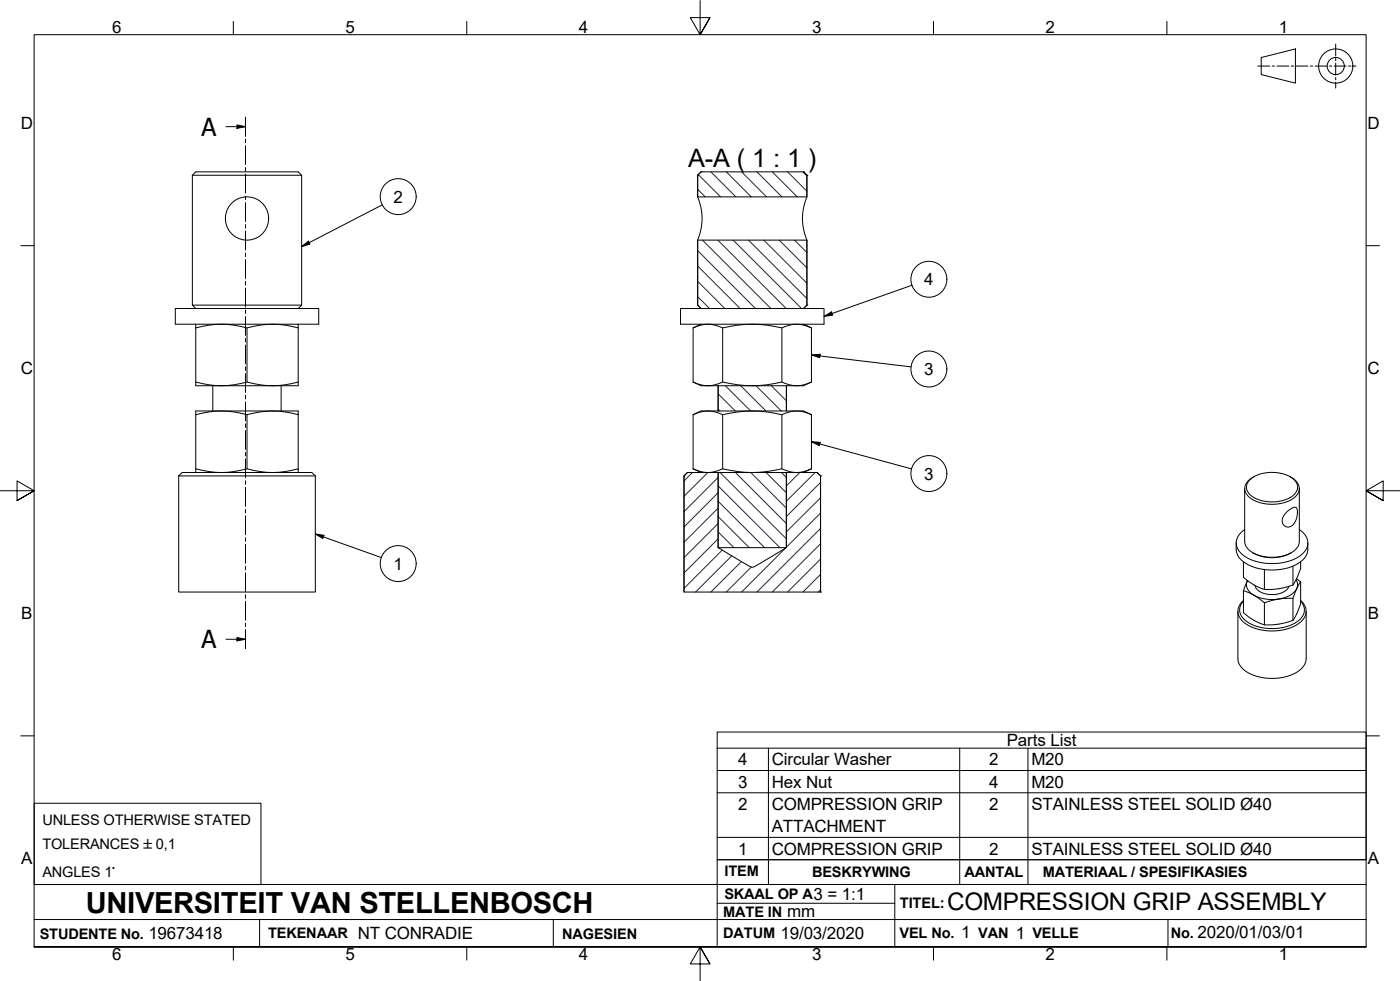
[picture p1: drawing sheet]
<svg xmlns="http://www.w3.org/2000/svg" width="410mm" height="287mm" viewBox="0 0 410 287" stroke-linecap="round" stroke-linejoin="round" font-family="sans-serif">
<!-- layer: Hatch -->
<g fill="none" stroke="#1e1e47" stroke-width=".29">
<path d="M204.3 55.4l2.2 2.2M204.5 51.1l6.5 6.5M208.2 50.3l7.3 7.3M212.7 50.3l7.3 7.3M217.1 50.3l7.4 7.3M221.6 50.3l7.3 7.3M226.1 50.3l7.3 7.3M230.6 50.3l5.7 5.7M235.1 50.3l1.2 1.2M204.3 77.9l12.4 12.4M204.3 73.4l16.9 16.9M205.7 70.3l20 20"/>
<path d="M210.2 70.3l20 20M214.7 70.3l20 20M219.2 70.3l17.1 17.1M223.6 70.3l12.7 12.6M228.2 70.3l8.1 8.1M232.6 70.3l3.7 3.6M204.3 86.8l3.5 3.5M204.3 82.4l7.9 7.9M210.3 119.8l.5 .5M210.3 115.3l5 5M212.4 112.9l7.4 7.4M216.9 112.9l7.4 7.4"/>
<path d="M221.4 112.9l7.4 7.4M225.9 112.9l4.4 4.4M202.8 138.3l-2.5 2.5M207.2 138.3l-6.9 7M210.3 139.8l-10 10M210.8 138.3l19.5 19.4M215.3 138.3l15 14.9M219.8 138.3l10.5 10.5M224.3 138.3l6 5.9M228.8 138.3l1.5 1.5M234.2 138.3l-3.9 3.9M238.7 138.3l-8.4 8.4"/>
<path d="M210.3 157.7l-10 10M210.3 153.2l-10 10M210.3 148.7l-10 10M210.3 144.2l-10 10.1M210.3 155.7l4.6 4.6M210.3 151.2l9.1 9.1M210.3 146.7l13.6 13.6M210.3 142.2l18.1 18.1M240.3 159.2l-14.2 14.1M240.3 154.7l-18.7 18.6M240.3 150.2l-10 10M240.3 145.7l-10 10"/>
<path d="M240.3 141.2l-10 10M210.3 160.2l.1 .1M211.5 161l-11.2 11.2M214.3 162.7l-10.6 10.6M217.1 164.4l-8.9 8.9M220 166l-7.3 7.3M230 160.5l-12.9 12.8M240.3 172.6l-.7 .7M240.3 168.1l-5.2 5.2M240.3 163.7l-9.7 9.6"/>
</g>
<!-- layer: Visible Edges(ISO) -->
<g fill="none" stroke="#000" stroke-width=".29">
<path d="M56.3 51.3h32M56.3 51.3l1-1h30l1 1M56.3 51.3v38M88.3 51.3v38M204.3 51.3h.1M204.3 51.3v6.3a15.9 15.9 0 0 1 0 12.7v19M205.3 50.3h30l1 1v6.3h-32v-6.3zM205.3 50.3h.1M205.3 50.3l-1 1M235.3 50.3h.1M235.3 50.3l1 1M236.3 51.3h.1"/>
<path d="M236.3 51.3v6.3a15.9 15.9 0 0 0 0 12.7v19M51.3 90.3h42v4.6h-42zM56.3 89.3h32M56.3 89.3l1 1M57.3 94.9v18h30v-18M57.3 96a26.6 26.6 0 0 1 15 0 26.5 26.5 0 0 1 15 0M72.3 96v15.8M88.3 89.3l-1 1M199.3 90.3h42v4.6h-42zM202.9 96a9.2 9.2 0 0 1 8.7 0 35.3 35.3 0 0 1 17.3 0 9.2 9.2 0 0 1 8.7 0M202.9 96v15.8M204.3 89.3v-19h32v19l-1 1 1-1"/>
<path d="M204.3 89.3l1 1M205.3 94.9l-2.4 1.1M211.6 96v15.8M228.9 96v15.8M235.3 94.9l2.3 1.1M236.3 89.3h.1M237.6 96v15.8M57.3 111.8a26.6 26.6 0 0 0 15 0 26.5 26.5 0 0 0 15 0M62.3 112.9v7.4M82.3 112.9v7.4M202.9 111.8l2.4 1.1h30l2.3-1.1M202.9 111.8a9.2 9.2 0 0 0 8.7 0 35.3 35.3 0 0 0 17.3 0 9.2 9.2 0 0 0 8.7 0"/>
<path d="M210.3 112.9v7.4M230.3 112.9v7.4M52.3 139.3l1-1h38l1 1M52.3 139.3v34h40v-34M52.3 139.3h40M57.3 138.3v-18h30v18M57.3 121.4a26.6 26.6 0 0 1 15 0 26.5 26.5 0 0 1 15 0M57.3 137.2a26.6 26.6 0 0 0 15 0 26.5 26.5 0 0 0 15 0M72.3 121.4v15.8M200.3 139.3h.1M200.3 139.3v34M201.3 138.3h.1"/>
<path d="M201.3 138.3l-1 1M202.9 121.4l2.4-1.1h30l2.3 1.1M202.9 121.4a9.2 9.2 0 0 1 8.7 0 35.3 35.3 0 0 1 17.3 0 9.2 9.2 0 0 1 8.7 0M202.9 137.2a9.2 9.2 0 0 0 8.7 0 35.3 35.3 0 0 0 17.3 0 9.2 9.2 0 0 0 8.7 0M202.9 137.2l2.4 1.1M202.9 121.4v15.8M205.3 138.3h30M205.3 138.3h-4l-1 1v34h40v-34l-1-1h-4M210.3 138.3v22h20v-22v22l-8 4.8a2.62 2.62 0 0 1-2.8 .7l-9.2-5.5zM211.6 121.4v15.8M228.9 121.4v15.8M237.6 137.2l-2.3 1.1"/>
<path d="M237.6 121.4v15.8M239.3 138.3l1 1M240.3 139.3h.1M240.3 139.3v34M367.2 139.5a3.5 3.5 0 0 0-1.9 5.6 11.5 11.5 0 0 0 11.9 1.6 4.2 4.2 0 0 0 3.2-4.4 4.7 4.7 0 0 0-2.6-2.8M361.9 158.9a5.9 5.9 0 0 0 4.5 6.8 15.5 15.5 0 0 0 15-1.8 5.1 5.1 0 0 0 1.5-5M364.4 143v15.5a5 5 0 0 0 4.4 4.1 11.3 11.3 0 0 0 10.8-2l.8-1.3v-.8v-15.5M364.4 155a4.3 4.3 0 0 0-2.4 3.8 4.3 4.3 0 0 0 2.3 3.9 16 16 0 0 0 16.4 0 4.3 4.3 0 0 0 2.2-3.9 4.3 4.3 0 0 0-2.5-3.8M366 140.3a10.9 10.9 0 0 1 13 .2 3.1 3.1 0 0 1-1.2 5.2 11.3 11.3 0 0 1-11.6-.7 2.91 2.91 0 0 1-.2-4.7zM376.7 149.9l1.4-1.1a1.04 1.04 0 0 1 1.4-.2 1.04 1.04 0 0 1 .4 1.3 4.6 4.6 0 0 1-2.2 4.3 1.94 1.94 0 0 1-2.2-1 1.94 1.94 0 0 1 .4-2.3zM240.3 173.3h.1M362.5 178.9v13.9a6.4 6.4 0 0 0 5.4 5.1 14.7 14.7 0 0 0 13.1-2.1 4.2 4.2 0 0 0 1.5-3v-13.9"/>
<path d="M364.1 175.8a4 4 0 0 0 .5 6.7 14.7 14.7 0 0 0 16.5-.6 3.8 3.8 0 0 0-.3-6.1M364.1 175.9a3.7 3.7 0 0 0 .8 5.9 14.2 14.2 0 0 0 15.1 0 3.7 3.7 0 0 0 .8-5.9M364.1 164.5v4.5a16.8 16.8 0 0 0 6.1 3.5 21.1 21.1 0 0 0 8.4-1.2l1.4-2.6a8.4 8.4 0 0 0 .8-4.2M366.8 161.8a11.7 11.7 0 0 0 11.3 0M367.5 171.4a4.8 4.8 0 0 0 5.2 2.6 5 5 0 0 0 4.7-2.4M370.2 166.7v5.8M370.2 176.4v6.5M378.6 165.7v5.6M378.6 175.1v6.5M379.6 169.4l1.2 .9-.8 1.4-1.4 3.4a21 21 0 0 0-8.4 1.3 16.8 16.8 0 0 0-6.1-3.5l1.2-3a3.2 3.2 0 0 0 1.9 4.3 11.1 11.1 0 0 0 11.6-.7 2.78 2.78 0 0 0 .7-3.8M380.8 170.3v6.5l-1.4 3.4a3.1 3.1 0 0 1-3 2.1l-1 .2a10.2 10.2 0 0 1-8.2-.9l-3.1-2.2v-6.5"/>
<circle cx="72.3" cy="64" r="6.4"/>
</g>
<!-- layer: Section View Lines(ISO) -->
<g fill="none" stroke="#000" stroke-width=".29">
<path d="M66.2 37.1h5.7M69.4 36.6l2.5 .5-2.5 .5zM71.9 34.3v5.5M71.9 40.7v1.1M71.9 42.6v5.6M71.9 49.1v1M71.9 51v5.5M71.9 57.4v1M71.9 59.3v5.5M71.9 65.7v1.1M71.9 67.6v5.6M71.9 74.1v1"/>
<path d="M71.9 76v5.5M71.9 82.4v1.1M71.9 84.3v5.6M71.9 90.7v1.1M71.9 92.7v5.5M71.9 99.1v1M71.9 101v5.5M71.9 107.4v1.1M71.9 109.3v5.6M71.9 115.7v1.1M71.9 117.7v5.5M71.9 124.1v1"/>
<path d="M71.9 126v5.5M71.9 132.4v1.1M71.9 134.3v5.6M71.9 140.8v1M71.9 142.7v5.5M71.9 149.1v1M71.9 151v5.5M71.9 157.4v1.1M71.9 159.3v5.6M71.9 165.7v1.1M71.9 167.7v5.5M71.9 174.1v1"/>
<path d="M71.9 176v5.5M66.2 187.1h5.7M69.4 186.6l2.5 .5-2.5 .5zM71.9 182.4v1.1M71.9 184.4v5.5"/>
</g>
<g fill="#000">
<path d="M69.4 36.6l2.5 .5-2.5 .5z" fill-rule="evenodd"/>
<path d="M69.4 186.6l2.5 .5-2.5 .5z" fill-rule="evenodd"/>
</g>
<!-- layer: Symbols(ISO) -->
<g fill="none" stroke="#000" stroke-width=".29">
<path d="M112 60l-23.7 12.2M88.3 72.2l2-1.6 .5 .9zM241.3 92.6l2.2-1.3 .3 1zM267 83.5l-25.7 9.1M237.6 103.9l2.5-.2-.1 1zM237.6 103.9l29.2 3.5M237.6 129.3l2.5 .2-.2 .9zM237.6 129.3l29.3 8M92.3 156.3l2.5 .4-.3 .9zM92.3 156.3l19.4 6.9M210 219v-4.7h190v4.7M210 219v32.7h190v-32.7"/>
<path d="M210 219h190M225 219v32.7M281 219v32.7M301 219v32.7M210 225.5h190M210 232.1h190M210 245.1h190"/>
<circle cx="116.6" cy="57.6" r="5.3"/>
<circle cx="272" cy="81.7" r="5.3"/>
<circle cx="272" cy="108" r="5.3"/>
<circle cx="272" cy="138.6" r="5.3"/>
<circle cx="116.6" cy="165" r="5.3"/>
</g>
<!-- layer: Border_0 -->
<g fill="none" stroke="#000" stroke-width=".29">
<path d="M68.3 6.3v3.9M136.7 6.3v3.9M205 .2v10l-2.9-5h5.8l-2.9 5 2.9-5M273.3 6.3v3.9M341.7 6.3v3.9M6.1 71.9h3.9M400 71.9h3.9M0 143.7h10l-5-2.9v5.8l5-2.9-5 2.9M410 143.7h-10l5-2.9v5.8l-5-2.9 5 2.9M6.1 215.4h3.9M400 215.4h3.9M10 277.2v-267h390v267h-390h390"/>
<path d="M68.3 277.2v3.9M136.7 277.2v3.9M273.3 277.2v3.9M341.7 277.2v3.9M207.9 282.2l-2.9-5 2.9 5h-5.8l2.9-5v10"/>
</g>
<!-- layer: Sketch Geometry(ISO) -->
<g fill="none" stroke="#000" stroke-width=".29">
<path d="M368.3 19.3h3.5M369.3 16.8l10-2.5v10l-10-2.5zM372.5 19.3h.7M373.9 19.3h3.5M378.1 19.3h.7M379.5 19.3h3.5M383.7 19.3h.7M385.1 19.3h3.5M389.3 19.3h.7M390.7 19.3h3.4M391.1 12.9v3.5M391.1 17.1v.7"/>
<path d="M391.1 18.5v3.5M394.8 19.3h.7M396.2 19.3h.8M391.1 22.7v.7M391.1 24.1v1.7M10 235.1h66.4v23.8h-66.4zM10 258.9h390M225 251.7v7.2M262 258.9v18.3M281 251.7v7.2M301 251.7v7.2M400 251.7h-190v25.5"/>
<path d="M10 277.2h390M10 269.2h390M76 269.2v8M162 269.2v8M210 264.4h52M342 269.2v8"/>
<circle cx="391.1" cy="19.3" r="5"/>
<circle cx="391.1" cy="19.3" r="2.51"/>
</g>
<!-- layer: Symbols(ISO) -->
<g fill="#000">
<path d="M88.3 72.2l2-1.6 .5 .9z" fill-rule="evenodd"/>
<path d="M241.3 92.6l2.2-1.3 .3 1z" fill-rule="evenodd"/>
<path d="M237.6 103.9l2.5-.2-.1 1z" fill-rule="evenodd"/>
<path d="M237.6 129.3l2.5 .2-.2 .9z" fill-rule="evenodd"/>
<path d="M92.3 156.3l2.5 .4-.3 .9z" fill-rule="evenodd"/>
</g>
<text font-size="8.5" x="25.1" y="267.1">UNIVERSITEIT VAN STELLENBOSCH</text>
<text font-size="7.4" x="201.5" y="48.8">A-A ( 1 : 1 )</text>
<g font-size="7.3">
<text x="59" y="39.7">A</text>
<text x="59" y="189.8">A</text>
</g>
<text font-size="7.1" x="277.3" y="266.5">COMPRESSION GRIP ASSEMBLY</text>
<g font-size="5">
<text x="32.8" y="9.8">6</text>
<text x="101.1" y="9.8">5</text>
<text x="169.5" y="9.8">4</text>
<text x="237.8" y="9.8">3</text>
<text x="306.1" y="9.8">2</text>
<text x="374.5" y="9.8">1</text>
<text x="6.1" y="37.8">D</text>
<text x="400.4" y="37.8">D</text>
<text x="115.2" y="59.3">2</text>
<text x="270.6" y="83.5">4</text>
<text x="6.1" y="109.5">C</text>
<text x="270.6" y="109.8">3</text>
<text x="400.4" y="109.5">C</text>
<text x="270.6" y="140.4">3</text>
<text x="115.2" y="166.7">1</text>
<text x="6.2" y="181.3">B</text>
<text x="400.5" y="181.3">B</text>
<text x="294.8" y="218.4">Parts List</text>
<text x="216.1" y="224">4</text>
<text x="226" y="224.1">Circular Washer</text>
<text x="289.6" y="224">2</text>
<text x="302" y="224">M20</text>
<text x="216.1" y="230.6">3</text>
<text x="226" y="230.6">Hex Nut</text>
<text x="289.6" y="230.6">4</text>
<text x="302" y="230.6">M20</text>
<text x="216.1" y="237.1">2</text>
<text x="226" y="237.1">COMPRESSION GRIP</text>
<text x="289.6" y="237.1">2</text>
<text x="302" y="237.1">STAINLESS STEEL SOLID Ø40</text>
<text x="226" y="243.6">ATTACHMENT</text>
<text x="216.1" y="250.2">1</text>
<text x="226" y="250.2">COMPRESSION GRIP</text>
<text x="289.6" y="250.2">2</text>
<text x="302" y="250.2">STAINLESS STEEL SOLID Ø40</text>
<text x="6.2" y="253">A</text>
<text x="400.5" y="253">A</text>
<text x="238.2" y="263.3">3 = 1:1</text>
<text x="230.5" y="268.4">mm</text>
<text x="43.4" y="274.9">19673418</text>
<text x="104.8" y="274.9">NT CONRADIE</text>
<text x="228.5" y="274.8">19/03/2020</text>
<text x="281.4" y="274.7">1</text>
<text x="297.5" y="274.8">1</text>
<text x="350.6" y="274.5">2020/01/03/01</text>
<text x="32.8" y="281.1">6</text>
<text x="101.1" y="281.1">5</text>
<text x="169.5" y="281.1">4</text>
<text x="237.8" y="281.1">3</text>
<text x="306.1" y="281.1">2</text>
<text x="374.5" y="281.1">1</text>
</g>
<g font-size="4.3">
<text x="12.4" y="241.5">UNLESS OTHERWISE STATED</text>
<text x="12.4" y="248.5">TOLERANCES ±0,1</text>
<text x="12.4" y="256.6">ANGLES 1°</text>
<text x="212.2" y="256.5">ITEM</text>
<text x="237.8" y="256.7">BESKRYWING</text>
<text x="282.4" y="256.9">AANTAL</text>
<text x="305.4" y="256.9">MATERIAAL / SPESIFIKASIES</text>
<text x="212.1" y="263">SKAAL OP A</text>
<text x="211.8" y="268.4">MATE IN</text>
<text x="263.5" y="265.7">TITEL:</text>
<text x="11.6" y="274.8">STUDENTE No.</text>
<text x="78.5" y="274.6">TEKENAAR</text>
<text x="164.6" y="274.8">NAGESIEN</text>
<text x="211.8" y="274.6">DATUM</text>
<text x="263.4" y="274.5">VEL No.</text>
<text x="286.4" y="274.5">VAN</text>
<text x="302.3" y="274.5">VELLE</text>
<text x="342.8" y="274.5">No.</text>
</g>
</svg>
